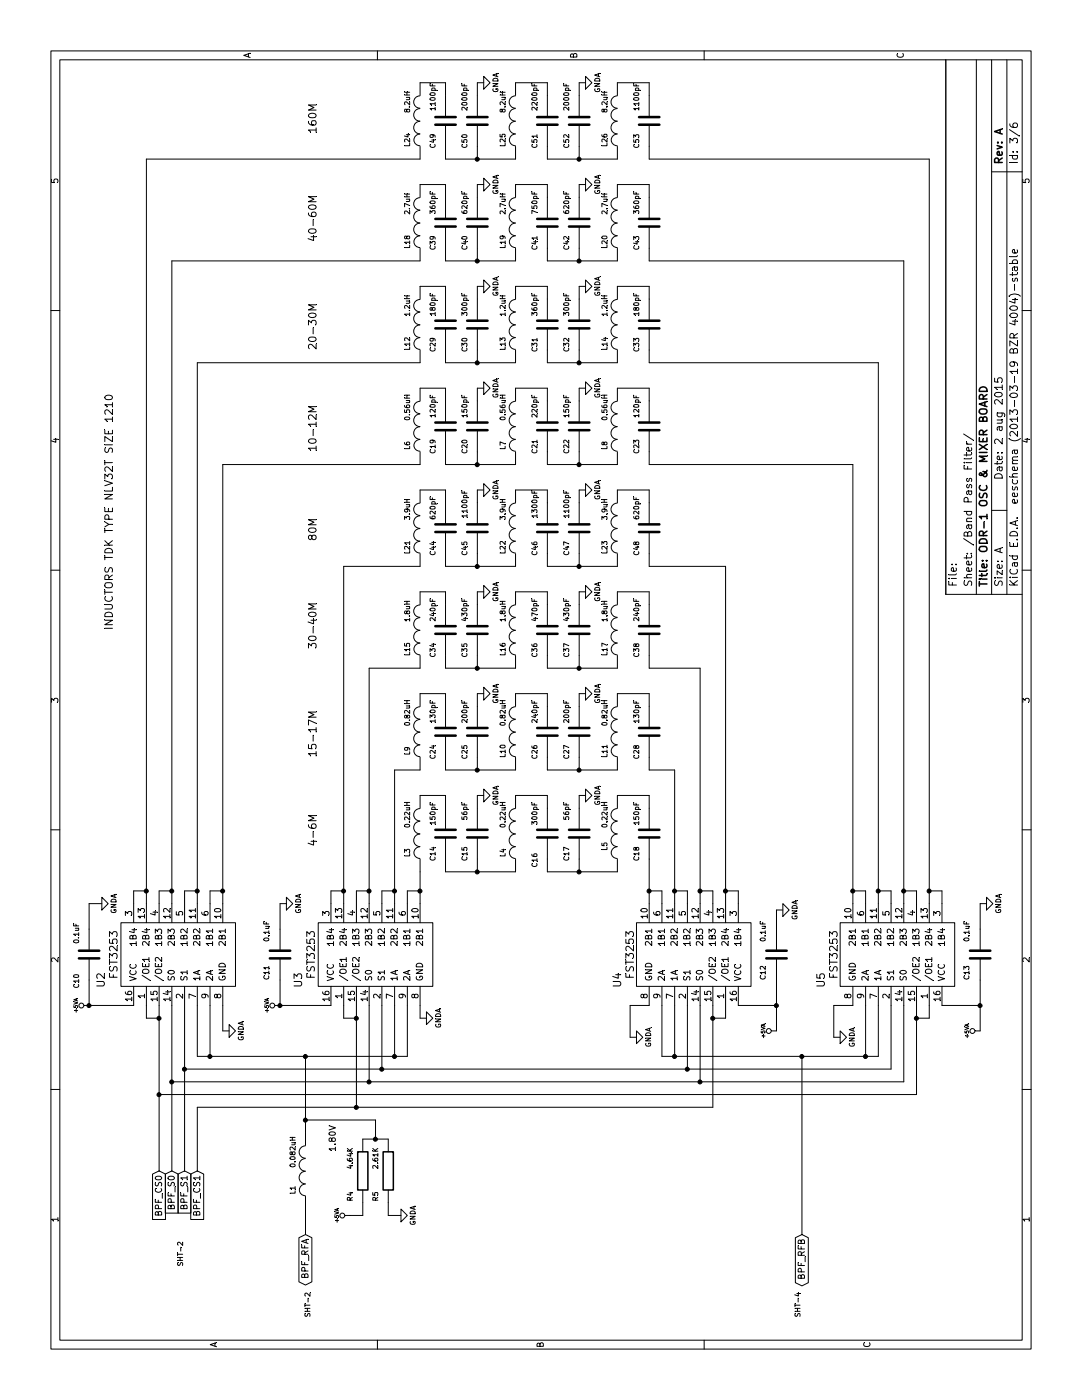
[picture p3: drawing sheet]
EESchema Schematic File Version 2  date 8/2/2015 7:43:02 AM
LIBS:power
LIBS:device
LIBS:transistors
LIBS:conn
LIBS:linear
LIBS:regul
LIBS:74xx
LIBS:cmos4000
LIBS:adc-dac
LIBS:memory
LIBS:xilinx
LIBS:microcontrollers
LIBS:dsp
LIBS:microchip
LIBS:analog_switches
LIBS:motorola
LIBS:texas
LIBS:intel
LIBS:audio
LIBS:interface
LIBS:digital-audio
LIBS:philips
LIBS:display
LIBS:cypress
LIBS:siliconi
LIBS:opto
LIBS:atmel
LIBS:contrib
LIBS:valves
LIBS:OSC_Mixer_Board-cache
EELAYER 27 0
EELAYER END
$Descr A 11000 8500
encoding utf-8
Sheet 3 6
Title "ODR-1 OSC & MIXER BOARD"
Date "2 aug 2015"
Rev "A"
Comp ""
Comment1 ""
Comment2 ""
Comment3 ""
Comment4 ""
$EndDescr
$Comp
L C C19
U 1 1
P 7650 3500
F 0 "C19" V 7750 3600 40  0000 L CNN
F 1 "120pF" V 7750 3250 40  0000 L CNN
F 2 "~" H 7688 3350 30  0000 C CNN
F 3 "~" H 7650 3500 60  0000 C CNN
	1    7650 3500
	0    -1   -1   0   
$EndComp
$Comp
L INDUCTOR L7
U 1 1
P 7650 4050
F 0 "L7" V 7750 4200 40  0000 C CNN
F 1 "0.56uH" V 7750 3900 40  0000 C CNN
F 2 "~" H 7650 4050 60  0000 C CNN
F 3 "~" H 7650 4050 60  0000 C CNN
	1    7650 4050
	0    -1   -1   0   
$EndComp
$Comp
L INDUCTOR L8
U 1 1
P 7650 4850
F 0 "L8" V 7750 5000 40  0000 C CNN
F 1 "0.56uH" V 7750 4700 40  0000 C CNN
F 2 "~" H 7650 4850 60  0000 C CNN
F 3 "~" H 7650 4850 60  0000 C CNN
	1    7650 4850
	0    -1   -1   0   
$EndComp
$Comp
L C C21
U 1 1
P 7650 4300
F 0 "C21" V 7750 4400 40  0000 L CNN
F 1 "220pF" V 7750 4050 40  0000 L CNN
F 2 "~" H 7688 4150 30  0000 C CNN
F 3 "~" H 7650 4300 60  0000 C CNN
	1    7650 4300
	0    -1   -1   0   
$EndComp
$Comp
L GNDA #PWR021
U 1 1
P 7950 3800
F 0 "#PWR021" H 7950 3800 40  0001 C CNN
F 1 "GNDA" H 7950 3700 40  0000 C CNN
F 2 "" H 7950 3800 60  0000 C CNN
F 3 "" H 7950 3800 60  0000 C CNN
	1    7950 3800
	1    0    0    -1  
$EndComp
$Comp
L C C22
U 1 1
P 7650 4550
F 0 "C22" V 7750 4650 40  0000 L CNN
F 1 "150pF" V 7750 4300 40  0000 L CNN
F 2 "~" H 7688 4400 30  0000 C CNN
F 3 "~" H 7650 4550 60  0000 C CNN
	1    7650 4550
	0    -1   -1   0   
$EndComp
$Comp
L INDUCTOR L6
U 1 1
P 7650 3300
F 0 "L6" V 7750 3450 40  0000 C CNN
F 1 "0.56uH" V 7750 3150 40  0000 C CNN
F 2 "~" H 7650 3300 60  0000 C CNN
F 3 "~" H 7650 3300 60  0000 C CNN
	1    7650 3300
	0    -1   -1   0   
$EndComp
$Comp
L C C20
U 1 1
P 7650 3750
F 0 "C20" V 7750 3850 40  0000 L CNN
F 1 "150pF" V 7750 3500 40  0000 L CNN
F 2 "~" H 7688 3600 30  0000 C CNN
F 3 "~" H 7650 3750 60  0000 C CNN
	1    7650 3750
	0    -1   -1   0   
$EndComp
Text Notes 4350 2500 0    60   ~ 0
4-6M
Text Notes 7450 2500 0    60   ~ 0
10-12M
Text Notes 5050 2500 0    60   ~ 0
15-17M
Text Notes 8250 2500 0    60   ~ 0
20-30M
Text Notes 9100 2500 0    60   ~ 0
40-60M
Text Notes 6750 2500 0    60   ~ 0
80M
Text Notes 9950 2500 0    60   ~ 0
160M
$Comp
L FST3253-1 U2
U 1 1
P 3500 1350
F 0 "U2" H 3300 1900 60  0000 C CNN
F 1 "FST3253" H 3500 1800 60  0000 C CNN
F 2 "" H 3400 1200 60  0000 C CNN
F 3 "" H 3400 1200 60  0000 C CNN
	1    3500 1350
	1    0    0    -1  
$EndComp
$Comp
L FST3253-1 U3
U 1 1
P 3500 2900
F 0 "U3" H 3300 3450 60  0000 C CNN
F 1 "FST3253" H 3500 3350 60  0000 C CNN
F 2 "" H 3400 2750 60  0000 C CNN
F 3 "" H 3400 2750 60  0000 C CNN
	1    3500 2900
	1    0    0    -1  
$EndComp
Wire Wire Line
	3900 3000 4000 3000
Wire Wire Line
	4000 3000 4000 3100
Connection ~ 4000 3100
Wire Wire Line
	3900 2800 4000 2800
Wire Wire Line
	4000 2800 4000 2900
Wire Wire Line
	3900 2900 5750 2900
Connection ~ 4000 2900
Wire Wire Line
	3900 2600 4000 2600
Wire Wire Line
	4000 2600 4000 2700
Wire Wire Line
	3900 2700 6550 2700
Connection ~ 4000 2700
Wire Wire Line
	3900 1650 4000 1650
Wire Wire Line
	4000 1650 4000 1750
Wire Wire Line
	3900 1750 7350 1750
Connection ~ 4000 1750
Wire Wire Line
	3900 1450 4000 1450
Wire Wire Line
	4000 1450 4000 1550
Wire Wire Line
	3900 1550 8150 1550
Connection ~ 4000 1550
Wire Wire Line
	3900 1250 4000 1250
Wire Wire Line
	4000 1250 4000 1350
Wire Wire Line
	3900 1350 8950 1350
Connection ~ 4000 1350
Wire Wire Line
	3900 1050 4000 1050
Wire Wire Line
	4000 1050 4000 1150
Wire Wire Line
	3900 1150 9750 1150
Connection ~ 4000 1150
$Comp
L FST3253-1 U5
U 1 1
P 3500 7100
F 0 "U5" H 3300 6450 60  0000 C CNN
F 1 "FST3253" H 3500 6550 60  0000 C CNN
F 2 "" H 3400 6950 60  0000 C CNN
F 3 "" H 3400 6950 60  0000 C CNN
	1    3500 7100
	1    0    0    1   
$EndComp
Wire Wire Line
	3900 3200 4000 3200
Wire Wire Line
	3900 3300 4150 3300
Connection ~ 4000 3300
$Comp
L GNDA #PWR022
U 1 1
P 2850 5000
F 0 "#PWR022" H 2850 5000 40  0001 C CNN
F 1 "GNDA" H 2850 4900 40  0000 C CNN
F 2 "" H 2850 5000 60  0000 C CNN
F 3 "" H 2850 5000 60  0000 C CNN
	1    2850 5000
	1    0    0    -1  
$EndComp
$Comp
L GNDA #PWR023
U 1 1
P 3000 3350
F 0 "#PWR023" H 3000 3350 40  0001 C CNN
F 1 "GNDA" H 3000 3250 40  0000 C CNN
F 2 "" H 3000 3350 60  0000 C CNN
F 3 "" H 3000 3350 60  0000 C CNN
	1    3000 3350
	1    0    0    -1  
$EndComp
Wire Wire Line
	1800 1250 3100 1250
Wire Wire Line
	3000 1250 3000 1150
Wire Wire Line
	3000 1150 3100 1150
Wire Wire Line
	2700 1550 3100 1550
Wire Wire Line
	2700 1650 3100 1650
Wire Wire Line
	2700 1550 2700 3200
Connection ~ 2700 1650
Connection ~ 2700 2400
$Comp
L C C11
U 1 1
P 3500 2200
F 0 "C11" V 3400 2000 40  0000 L CNN
F 1 "0.1uF" V 3400 2300 40  0000 L CNN
F 2 "~" H 3538 2050 30  0000 C CNN
F 3 "~" H 3500 2200 60  0000 C CNN
	1    3500 2200
	0    1    1    0   
$EndComp
$Comp
L GNDA #PWR024
U 1 1
P 3900 2250
F 0 "#PWR024" H 3900 2250 40  0001 C CNN
F 1 "GNDA" H 3900 2150 40  0000 C CNN
F 2 "" H 3900 2250 60  0000 C CNN
F 3 "" H 3900 2250 60  0000 C CNN
	1    3900 2250
	1    0    0    -1  
$EndComp
$Comp
L C C10
U 1 1
P 3500 700
F 0 "C10" V 3600 850 40  0000 L CNN
F 1 "0.1uF" V 3600 450 40  0000 L CNN
F 2 "~" H 3538 550 30  0000 C CNN
F 3 "~" H 3500 700 60  0000 C CNN
	1    3500 700 
	0    -1   -1   0   
$EndComp
$Comp
L GNDA #PWR025
U 1 1
P 3900 800
F 0 "#PWR025" H 3900 800 40  0001 C CNN
F 1 "GNDA" H 3900 700 40  0000 C CNN
F 2 "" H 3900 800 60  0000 C CNN
F 3 "" H 3900 800 60  0000 C CNN
	1    3900 800 
	1    0    0    -1  
$EndComp
Wire Wire Line
	1800 1450 3100 1450
Wire Wire Line
	1800 1350 3100 1350
Connection ~ 3000 1250
$Comp
L C C12
U 1 1
P 3500 6100
F 0 "C12" V 3400 5900 40  0000 L CNN
F 1 "0.1uF" V 3400 6200 40  0000 L CNN
F 2 "~" H 3538 5950 30  0000 C CNN
F 3 "~" H 3500 6100 60  0000 C CNN
	1    3500 6100
	0    1    1    0   
$EndComp
$Comp
L GNDA #PWR026
U 1 1
P 3850 6150
F 0 "#PWR026" H 3850 6150 40  0001 C CNN
F 1 "GNDA" H 3850 6050 40  0000 C CNN
F 2 "" H 3850 6150 60  0000 C CNN
F 3 "" H 3850 6150 60  0000 C CNN
	1    3850 6150
	1    0    0    -1  
$EndComp
Wire Wire Line
	3700 2200 3900 2200
Wire Wire Line
	3900 2200 3900 2250
Wire Wire Line
	3700 6100 3850 6100
Wire Wire Line
	3850 6100 3850 6150
Text Notes 5900 2500 0    60   ~ 0
30-40M
Text GLabel 1300 2400 0    50   BiDi ~ 0
BPF_RFA
Text GLabel 1300 6300 0    50   BiDi ~ 0
BPF_RFB
$Comp
L C C13
U 1 1
P 3500 7700
F 0 "C13" V 3400 7500 40  0000 L CNN
F 1 "0.1uF" V 3400 7800 40  0000 L CNN
F 2 "~" H 3538 7550 30  0000 C CNN
F 3 "~" H 3500 7700 60  0000 C CNN
	1    3500 7700
	0    1    1    0   
$EndComp
$Comp
L GNDA #PWR027
U 1 1
P 3900 7750
F 0 "#PWR027" H 3900 7750 40  0001 C CNN
F 1 "GNDA" H 3900 7650 40  0000 C CNN
F 2 "" H 3900 7750 60  0000 C CNN
F 3 "" H 3900 7750 60  0000 C CNN
	1    3900 7750
	1    0    0    -1  
$EndComp
Wire Wire Line
	3700 7700 3900 7700
Wire Wire Line
	3900 7700 3900 7750
Text GLabel 1800 1250 0    50   Input ~ 0
BPF_CS0
Text GLabel 1800 1550 0    50   Input ~ 0
BPF_CS1
Text GLabel 1800 1350 0    50   Input ~ 0
BPF_S0
Text GLabel 1800 1450 0    50   Input ~ 0
BPF_S1
$Comp
L +5VA #PWR028
U 1 1
P 3100 700
F 0 "#PWR028" H 3100 830 20  0001 C CNN
F 1 "+5VA" H 3100 800 30  0000 C CNN
F 2 "~" H 3100 700 60  0000 C CNN
F 3 "~" H 3100 700 60  0000 C CNN
	1    3100 700 
	1    0    0    -1  
$EndComp
$Comp
L +5VA #PWR029
U 1 1
P 3100 2200
F 0 "#PWR029" H 3100 2330 20  0001 C CNN
F 1 "+5VA" H 3100 2300 30  0000 C CNN
F 2 "~" H 3100 2200 60  0000 C CNN
F 3 "~" H 3100 2200 60  0000 C CNN
	1    3100 2200
	1    0    0    -1  
$EndComp
Wire Wire Line
	7950 3300 7950 3500
Wire Wire Line
	7950 3500 7850 3500
Wire Wire Line
	7450 3500 7350 3500
Wire Wire Line
	7350 3500 7350 4050
Wire Wire Line
	7450 3750 7350 3750
Connection ~ 7350 3750
Wire Wire Line
	7950 4050 7950 4300
Wire Wire Line
	7950 4300 7850 4300
$Comp
L C C23
U 1 1
P 7650 5100
F 0 "C23" V 7750 5200 40  0000 L CNN
F 1 "120pF" V 7750 4850 40  0000 L CNN
F 2 "~" H 7688 4950 30  0000 C CNN
F 3 "~" H 7650 5100 60  0000 C CNN
	1    7650 5100
	0    -1   -1   0   
$EndComp
Wire Wire Line
	7450 4300 7350 4300
Wire Wire Line
	7350 4300 7350 4850
Wire Wire Line
	7450 4550 7350 4550
Connection ~ 7350 4550
Wire Wire Line
	7950 4850 7950 5100
Wire Wire Line
	7950 5100 7850 5100
Wire Wire Line
	7450 5100 7350 5100
Wire Wire Line
	7350 1750 7350 3300
Wire Wire Line
	7950 3800 7950 3750
Wire Wire Line
	7950 3750 7850 3750
$Comp
L GNDA #PWR030
U 1 1
P 7950 4600
F 0 "#PWR030" H 7950 4600 40  0001 C CNN
F 1 "GNDA" H 7950 4500 40  0000 C CNN
F 2 "" H 7950 4600 60  0000 C CNN
F 3 "" H 7950 4600 60  0000 C CNN
	1    7950 4600
	1    0    0    -1  
$EndComp
Wire Wire Line
	7850 4550 7950 4550
Wire Wire Line
	7950 4550 7950 4600
$Comp
L C C24
U 1 1
P 5250 3500
F 0 "C24" V 5350 3600 40  0000 L CNN
F 1 "130pF" V 5350 3250 40  0000 L CNN
F 2 "~" H 5288 3350 30  0000 C CNN
F 3 "~" H 5250 3500 60  0000 C CNN
	1    5250 3500
	0    -1   -1   0   
$EndComp
$Comp
L INDUCTOR L10
U 1 1
P 5250 4050
F 0 "L10" V 5350 4200 40  0000 C CNN
F 1 "0.82uH" V 5350 3900 40  0000 C CNN
F 2 "~" H 5250 4050 60  0000 C CNN
F 3 "~" H 5250 4050 60  0000 C CNN
	1    5250 4050
	0    -1   -1   0   
$EndComp
$Comp
L INDUCTOR L11
U 1 1
P 5250 4850
F 0 "L11" V 5350 5000 40  0000 C CNN
F 1 "0.82uH" V 5350 4700 40  0000 C CNN
F 2 "~" H 5250 4850 60  0000 C CNN
F 3 "~" H 5250 4850 60  0000 C CNN
	1    5250 4850
	0    -1   -1   0   
$EndComp
$Comp
L C C26
U 1 1
P 5250 4300
F 0 "C26" V 5350 4400 40  0000 L CNN
F 1 "240pF" V 5350 4050 40  0000 L CNN
F 2 "~" H 5288 4150 30  0000 C CNN
F 3 "~" H 5250 4300 60  0000 C CNN
	1    5250 4300
	0    -1   -1   0   
$EndComp
$Comp
L GNDA #PWR031
U 1 1
P 5550 3800
F 0 "#PWR031" H 5550 3800 40  0001 C CNN
F 1 "GNDA" H 5550 3700 40  0000 C CNN
F 2 "" H 5550 3800 60  0000 C CNN
F 3 "" H 5550 3800 60  0000 C CNN
	1    5550 3800
	1    0    0    -1  
$EndComp
$Comp
L C C27
U 1 1
P 5250 4550
F 0 "C27" V 5350 4650 40  0000 L CNN
F 1 "200pF" V 5350 4300 40  0000 L CNN
F 2 "~" H 5288 4400 30  0000 C CNN
F 3 "~" H 5250 4550 60  0000 C CNN
	1    5250 4550
	0    -1   -1   0   
$EndComp
$Comp
L INDUCTOR L9
U 1 1
P 5250 3300
F 0 "L9" V 5350 3450 40  0000 C CNN
F 1 "0.82uH" V 5350 3150 40  0000 C CNN
F 2 "~" H 5250 3300 60  0000 C CNN
F 3 "~" H 5250 3300 60  0000 C CNN
	1    5250 3300
	0    -1   -1   0   
$EndComp
$Comp
L C C25
U 1 1
P 5250 3750
F 0 "C25" V 5350 3850 40  0000 L CNN
F 1 "200pF" V 5350 3500 40  0000 L CNN
F 2 "~" H 5288 3600 30  0000 C CNN
F 3 "~" H 5250 3750 60  0000 C CNN
	1    5250 3750
	0    -1   -1   0   
$EndComp
Wire Wire Line
	5550 3300 5550 3500
Wire Wire Line
	5550 3500 5450 3500
Wire Wire Line
	5050 3500 4950 3500
Wire Wire Line
	4950 3500 4950 4050
Wire Wire Line
	5050 3750 4950 3750
Connection ~ 4950 3750
Wire Wire Line
	5550 4050 5550 4300
Wire Wire Line
	5550 4300 5450 4300
$Comp
L C C28
U 1 1
P 5250 5100
F 0 "C28" V 5350 5200 40  0000 L CNN
F 1 "130pF" V 5350 4850 40  0000 L CNN
F 2 "~" H 5288 4950 30  0000 C CNN
F 3 "~" H 5250 5100 60  0000 C CNN
	1    5250 5100
	0    -1   -1   0   
$EndComp
Wire Wire Line
	5050 4300 4950 4300
Wire Wire Line
	4950 4300 4950 4850
Wire Wire Line
	5050 4550 4950 4550
Connection ~ 4950 4550
Wire Wire Line
	5550 4850 5550 5100
Wire Wire Line
	5550 5100 5450 5100
Wire Wire Line
	5050 5100 4950 5100
Wire Wire Line
	5550 3800 5550 3750
Wire Wire Line
	5550 3750 5450 3750
$Comp
L GNDA #PWR032
U 1 1
P 5550 4600
F 0 "#PWR032" H 5550 4600 40  0001 C CNN
F 1 "GNDA" H 5550 4500 40  0000 C CNN
F 2 "" H 5550 4600 60  0000 C CNN
F 3 "" H 5550 4600 60  0000 C CNN
	1    5550 4600
	1    0    0    -1  
$EndComp
Wire Wire Line
	5450 4550 5550 4550
Wire Wire Line
	5550 4550 5550 4600
$Comp
L C C29
U 1 1
P 8450 3500
F 0 "C29" V 8550 3600 40  0000 L CNN
F 1 "180pF" V 8550 3250 40  0000 L CNN
F 2 "~" H 8488 3350 30  0000 C CNN
F 3 "~" H 8450 3500 60  0000 C CNN
	1    8450 3500
	0    -1   -1   0   
$EndComp
$Comp
L INDUCTOR L13
U 1 1
P 8450 4050
F 0 "L13" V 8550 4200 40  0000 C CNN
F 1 "1.2uH" V 8550 3900 40  0000 C CNN
F 2 "~" H 8450 4050 60  0000 C CNN
F 3 "~" H 8450 4050 60  0000 C CNN
	1    8450 4050
	0    -1   -1   0   
$EndComp
$Comp
L INDUCTOR L14
U 1 1
P 8450 4850
F 0 "L14" V 8550 5000 40  0000 C CNN
F 1 "1.2uH" V 8550 4700 40  0000 C CNN
F 2 "~" H 8450 4850 60  0000 C CNN
F 3 "~" H 8450 4850 60  0000 C CNN
	1    8450 4850
	0    -1   -1   0   
$EndComp
$Comp
L C C31
U 1 1
P 8450 4300
F 0 "C31" V 8550 4400 40  0000 L CNN
F 1 "360pF" V 8550 4050 40  0000 L CNN
F 2 "~" H 8488 4150 30  0000 C CNN
F 3 "~" H 8450 4300 60  0000 C CNN
	1    8450 4300
	0    -1   -1   0   
$EndComp
$Comp
L GNDA #PWR033
U 1 1
P 8750 3800
F 0 "#PWR033" H 8750 3800 40  0001 C CNN
F 1 "GNDA" H 8750 3700 40  0000 C CNN
F 2 "" H 8750 3800 60  0000 C CNN
F 3 "" H 8750 3800 60  0000 C CNN
	1    8750 3800
	1    0    0    -1  
$EndComp
$Comp
L C C32
U 1 1
P 8450 4550
F 0 "C32" V 8550 4650 40  0000 L CNN
F 1 "300pF" V 8550 4300 40  0000 L CNN
F 2 "~" H 8488 4400 30  0000 C CNN
F 3 "~" H 8450 4550 60  0000 C CNN
	1    8450 4550
	0    -1   -1   0   
$EndComp
$Comp
L INDUCTOR L12
U 1 1
P 8450 3300
F 0 "L12" V 8550 3450 40  0000 C CNN
F 1 "1.2uH" V 8550 3150 40  0000 C CNN
F 2 "~" H 8450 3300 60  0000 C CNN
F 3 "~" H 8450 3300 60  0000 C CNN
	1    8450 3300
	0    -1   -1   0   
$EndComp
$Comp
L C C30
U 1 1
P 8450 3750
F 0 "C30" V 8550 3850 40  0000 L CNN
F 1 "300pF" V 8550 3500 40  0000 L CNN
F 2 "~" H 8488 3600 30  0000 C CNN
F 3 "~" H 8450 3750 60  0000 C CNN
	1    8450 3750
	0    -1   -1   0   
$EndComp
Wire Wire Line
	8750 3300 8750 3500
Wire Wire Line
	8750 3500 8650 3500
Wire Wire Line
	8250 3500 8150 3500
Wire Wire Line
	8150 3500 8150 4050
Wire Wire Line
	8250 3750 8150 3750
Connection ~ 8150 3750
Wire Wire Line
	8750 4050 8750 4300
Wire Wire Line
	8750 4300 8650 4300
$Comp
L C C33
U 1 1
P 8450 5100
F 0 "C33" V 8550 5200 40  0000 L CNN
F 1 "180pF" V 8550 4850 40  0000 L CNN
F 2 "~" H 8488 4950 30  0000 C CNN
F 3 "~" H 8450 5100 60  0000 C CNN
	1    8450 5100
	0    -1   -1   0   
$EndComp
Wire Wire Line
	8250 4300 8150 4300
Wire Wire Line
	8150 4300 8150 4850
Wire Wire Line
	8250 4550 8150 4550
Connection ~ 8150 4550
Wire Wire Line
	8750 4850 8750 5100
Wire Wire Line
	8750 5100 8650 5100
Wire Wire Line
	8250 5100 8150 5100
Wire Wire Line
	8750 3800 8750 3750
Wire Wire Line
	8750 3750 8650 3750
$Comp
L GNDA #PWR034
U 1 1
P 8750 4600
F 0 "#PWR034" H 8750 4600 40  0001 C CNN
F 1 "GNDA" H 8750 4500 40  0000 C CNN
F 2 "" H 8750 4600 60  0000 C CNN
F 3 "" H 8750 4600 60  0000 C CNN
	1    8750 4600
	1    0    0    -1  
$EndComp
Wire Wire Line
	8650 4550 8750 4550
Wire Wire Line
	8750 4550 8750 4600
$Comp
L C C34
U 1 1
P 6050 3500
F 0 "C34" V 6150 3600 40  0000 L CNN
F 1 "240pF" V 6150 3250 40  0000 L CNN
F 2 "~" H 6088 3350 30  0000 C CNN
F 3 "~" H 6050 3500 60  0000 C CNN
	1    6050 3500
	0    -1   -1   0   
$EndComp
$Comp
L INDUCTOR L16
U 1 1
P 6050 4050
F 0 "L16" V 6150 4200 40  0000 C CNN
F 1 "1.8uH" V 6150 3900 40  0000 C CNN
F 2 "~" H 6050 4050 60  0000 C CNN
F 3 "~" H 6050 4050 60  0000 C CNN
	1    6050 4050
	0    -1   -1   0   
$EndComp
$Comp
L INDUCTOR L17
U 1 1
P 6050 4850
F 0 "L17" V 6150 5000 40  0000 C CNN
F 1 "1.8uH" V 6150 4700 40  0000 C CNN
F 2 "~" H 6050 4850 60  0000 C CNN
F 3 "~" H 6050 4850 60  0000 C CNN
	1    6050 4850
	0    -1   -1   0   
$EndComp
$Comp
L C C36
U 1 1
P 6050 4300
F 0 "C36" V 6150 4400 40  0000 L CNN
F 1 "470pF" V 6150 4050 40  0000 L CNN
F 2 "~" H 6088 4150 30  0000 C CNN
F 3 "~" H 6050 4300 60  0000 C CNN
	1    6050 4300
	0    -1   -1   0   
$EndComp
$Comp
L GNDA #PWR035
U 1 1
P 6350 3800
F 0 "#PWR035" H 6350 3800 40  0001 C CNN
F 1 "GNDA" H 6350 3700 40  0000 C CNN
F 2 "" H 6350 3800 60  0000 C CNN
F 3 "" H 6350 3800 60  0000 C CNN
	1    6350 3800
	1    0    0    -1  
$EndComp
$Comp
L C C37
U 1 1
P 6050 4550
F 0 "C37" V 6150 4650 40  0000 L CNN
F 1 "430pF" V 6150 4300 40  0000 L CNN
F 2 "~" H 6088 4400 30  0000 C CNN
F 3 "~" H 6050 4550 60  0000 C CNN
	1    6050 4550
	0    -1   -1   0   
$EndComp
$Comp
L INDUCTOR L15
U 1 1
P 6050 3300
F 0 "L15" V 6150 3450 40  0000 C CNN
F 1 "1.8uH" V 6150 3150 40  0000 C CNN
F 2 "~" H 6050 3300 60  0000 C CNN
F 3 "~" H 6050 3300 60  0000 C CNN
	1    6050 3300
	0    -1   -1   0   
$EndComp
$Comp
L C C35
U 1 1
P 6050 3750
F 0 "C35" V 6150 3850 40  0000 L CNN
F 1 "430pF" V 6150 3500 40  0000 L CNN
F 2 "~" H 6088 3600 30  0000 C CNN
F 3 "~" H 6050 3750 60  0000 C CNN
	1    6050 3750
	0    -1   -1   0   
$EndComp
Wire Wire Line
	6350 3300 6350 3500
Wire Wire Line
	6350 3500 6250 3500
Wire Wire Line
	5850 3500 5750 3500
Wire Wire Line
	5750 3500 5750 4050
Wire Wire Line
	5850 3750 5750 3750
Connection ~ 5750 3750
Wire Wire Line
	6350 4050 6350 4300
Wire Wire Line
	6350 4300 6250 4300
$Comp
L C C38
U 1 1
P 6050 5100
F 0 "C38" V 6150 5200 40  0000 L CNN
F 1 "240pF" V 6150 4850 40  0000 L CNN
F 2 "~" H 6088 4950 30  0000 C CNN
F 3 "~" H 6050 5100 60  0000 C CNN
	1    6050 5100
	0    -1   -1   0   
$EndComp
Wire Wire Line
	5850 4300 5750 4300
Wire Wire Line
	5750 4300 5750 4850
Wire Wire Line
	5850 4550 5750 4550
Connection ~ 5750 4550
Wire Wire Line
	6350 4850 6350 5100
Wire Wire Line
	6350 5100 6250 5100
Wire Wire Line
	5850 5100 5750 5100
Wire Wire Line
	6350 3800 6350 3750
Wire Wire Line
	6350 3750 6250 3750
$Comp
L GNDA #PWR036
U 1 1
P 6350 4600
F 0 "#PWR036" H 6350 4600 40  0001 C CNN
F 1 "GNDA" H 6350 4500 40  0000 C CNN
F 2 "" H 6350 4600 60  0000 C CNN
F 3 "" H 6350 4600 60  0000 C CNN
	1    6350 4600
	1    0    0    -1  
$EndComp
Wire Wire Line
	6250 4550 6350 4550
Wire Wire Line
	6350 4550 6350 4600
$Comp
L C C39
U 1 1
P 9250 3500
F 0 "C39" V 9350 3600 40  0000 L CNN
F 1 "360pF" V 9350 3250 40  0000 L CNN
F 2 "~" H 9288 3350 30  0000 C CNN
F 3 "~" H 9250 3500 60  0000 C CNN
	1    9250 3500
	0    -1   -1   0   
$EndComp
$Comp
L INDUCTOR L19
U 1 1
P 9250 4050
F 0 "L19" V 9350 4200 40  0000 C CNN
F 1 "2.7uH" V 9350 3900 40  0000 C CNN
F 2 "~" H 9250 4050 60  0000 C CNN
F 3 "~" H 9250 4050 60  0000 C CNN
	1    9250 4050
	0    -1   -1   0   
$EndComp
$Comp
L INDUCTOR L20
U 1 1
P 9250 4850
F 0 "L20" V 9350 5000 40  0000 C CNN
F 1 "2.7uH" V 9350 4700 40  0000 C CNN
F 2 "~" H 9250 4850 60  0000 C CNN
F 3 "~" H 9250 4850 60  0000 C CNN
	1    9250 4850
	0    -1   -1   0   
$EndComp
$Comp
L C C41
U 1 1
P 9250 4300
F 0 "C41" V 9350 4400 40  0000 L CNN
F 1 "750pF" V 9350 4050 40  0000 L CNN
F 2 "~" H 9288 4150 30  0000 C CNN
F 3 "~" H 9250 4300 60  0000 C CNN
	1    9250 4300
	0    -1   -1   0   
$EndComp
$Comp
L GNDA #PWR037
U 1 1
P 9550 3800
F 0 "#PWR037" H 9550 3800 40  0001 C CNN
F 1 "GNDA" H 9550 3700 40  0000 C CNN
F 2 "" H 9550 3800 60  0000 C CNN
F 3 "" H 9550 3800 60  0000 C CNN
	1    9550 3800
	1    0    0    -1  
$EndComp
$Comp
L C C42
U 1 1
P 9250 4550
F 0 "C42" V 9350 4650 40  0000 L CNN
F 1 "620pF" V 9350 4300 40  0000 L CNN
F 2 "~" H 9288 4400 30  0000 C CNN
F 3 "~" H 9250 4550 60  0000 C CNN
	1    9250 4550
	0    -1   -1   0   
$EndComp
$Comp
L INDUCTOR L18
U 1 1
P 9250 3300
F 0 "L18" V 9350 3450 40  0000 C CNN
F 1 "2.7uH" V 9350 3150 40  0000 C CNN
F 2 "~" H 9250 3300 60  0000 C CNN
F 3 "~" H 9250 3300 60  0000 C CNN
	1    9250 3300
	0    -1   -1   0   
$EndComp
$Comp
L C C40
U 1 1
P 9250 3750
F 0 "C40" V 9350 3850 40  0000 L CNN
F 1 "620pF" V 9350 3500 40  0000 L CNN
F 2 "~" H 9288 3600 30  0000 C CNN
F 3 "~" H 9250 3750 60  0000 C CNN
	1    9250 3750
	0    -1   -1   0   
$EndComp
Wire Wire Line
	9550 3300 9550 3500
Wire Wire Line
	9550 3500 9450 3500
Wire Wire Line
	9050 3500 8950 3500
Wire Wire Line
	8950 3500 8950 4050
Wire Wire Line
	9050 3750 8950 3750
Connection ~ 8950 3750
Wire Wire Line
	9550 4050 9550 4300
Wire Wire Line
	9550 4300 9450 4300
$Comp
L C C43
U 1 1
P 9250 5100
F 0 "C43" V 9350 5200 40  0000 L CNN
F 1 "360pF" V 9350 4850 40  0000 L CNN
F 2 "~" H 9288 4950 30  0000 C CNN
F 3 "~" H 9250 5100 60  0000 C CNN
	1    9250 5100
	0    -1   -1   0   
$EndComp
Wire Wire Line
	9050 4300 8950 4300
Wire Wire Line
	8950 4300 8950 4850
Wire Wire Line
	9050 4550 8950 4550
Connection ~ 8950 4550
Wire Wire Line
	9550 4850 9550 5100
Wire Wire Line
	9550 5100 9450 5100
Wire Wire Line
	9050 5100 8950 5100
Wire Wire Line
	9550 3800 9550 3750
Wire Wire Line
	9550 3750 9450 3750
$Comp
L GNDA #PWR038
U 1 1
P 9550 4600
F 0 "#PWR038" H 9550 4600 40  0001 C CNN
F 1 "GNDA" H 9550 4500 40  0000 C CNN
F 2 "" H 9550 4600 60  0000 C CNN
F 3 "" H 9550 4600 60  0000 C CNN
	1    9550 4600
	1    0    0    -1  
$EndComp
Wire Wire Line
	9450 4550 9550 4550
Wire Wire Line
	9550 4550 9550 4600
$Comp
L C C44
U 1 1
P 6850 3500
F 0 "C44" V 6950 3600 40  0000 L CNN
F 1 "620pF" V 6950 3250 40  0000 L CNN
F 2 "~" H 6888 3350 30  0000 C CNN
F 3 "~" H 6850 3500 60  0000 C CNN
	1    6850 3500
	0    -1   -1   0   
$EndComp
$Comp
L INDUCTOR L22
U 1 1
P 6850 4050
F 0 "L22" V 6950 4200 40  0000 C CNN
F 1 "3.9uH" V 6950 3900 40  0000 C CNN
F 2 "~" H 6850 4050 60  0000 C CNN
F 3 "~" H 6850 4050 60  0000 C CNN
	1    6850 4050
	0    -1   -1   0   
$EndComp
$Comp
L INDUCTOR L23
U 1 1
P 6850 4850
F 0 "L23" V 6950 5000 40  0000 C CNN
F 1 "3.9uH" V 6950 4700 40  0000 C CNN
F 2 "~" H 6850 4850 60  0000 C CNN
F 3 "~" H 6850 4850 60  0000 C CNN
	1    6850 4850
	0    -1   -1   0   
$EndComp
$Comp
L C C46
U 1 1
P 6850 4300
F 0 "C46" V 6950 4400 40  0000 L CNN
F 1 "1300pF" V 6950 4000 40  0000 L CNN
F 2 "~" H 6888 4150 30  0000 C CNN
F 3 "~" H 6850 4300 60  0000 C CNN
	1    6850 4300
	0    -1   -1   0   
$EndComp
$Comp
L GNDA #PWR039
U 1 1
P 7150 3800
F 0 "#PWR039" H 7150 3800 40  0001 C CNN
F 1 "GNDA" H 7150 3700 40  0000 C CNN
F 2 "" H 7150 3800 60  0000 C CNN
F 3 "" H 7150 3800 60  0000 C CNN
	1    7150 3800
	1    0    0    -1  
$EndComp
$Comp
L C C47
U 1 1
P 6850 4550
F 0 "C47" V 6950 4650 40  0000 L CNN
F 1 "1100pF" V 6950 4250 40  0000 L CNN
F 2 "~" H 6888 4400 30  0000 C CNN
F 3 "~" H 6850 4550 60  0000 C CNN
	1    6850 4550
	0    -1   -1   0   
$EndComp
$Comp
L INDUCTOR L21
U 1 1
P 6850 3300
F 0 "L21" V 6950 3450 40  0000 C CNN
F 1 "3.9uH" V 6950 3150 40  0000 C CNN
F 2 "~" H 6850 3300 60  0000 C CNN
F 3 "~" H 6850 3300 60  0000 C CNN
	1    6850 3300
	0    -1   -1   0   
$EndComp
$Comp
L C C45
U 1 1
P 6850 3750
F 0 "C45" V 6950 3850 40  0000 L CNN
F 1 "1100pF" V 6950 3450 40  0000 L CNN
F 2 "~" H 6888 3600 30  0000 C CNN
F 3 "~" H 6850 3750 60  0000 C CNN
	1    6850 3750
	0    -1   -1   0   
$EndComp
Wire Wire Line
	7150 3300 7150 3500
Wire Wire Line
	7150 3500 7050 3500
Wire Wire Line
	6650 3500 6550 3500
Wire Wire Line
	6550 3500 6550 4050
Wire Wire Line
	6650 3750 6550 3750
Connection ~ 6550 3750
Wire Wire Line
	7150 4050 7150 4300
Wire Wire Line
	7150 4300 7050 4300
$Comp
L C C48
U 1 1
P 6850 5100
F 0 "C48" V 6950 5200 40  0000 L CNN
F 1 "620pF" V 6950 4850 40  0000 L CNN
F 2 "~" H 6888 4950 30  0000 C CNN
F 3 "~" H 6850 5100 60  0000 C CNN
	1    6850 5100
	0    -1   -1   0   
$EndComp
Wire Wire Line
	6650 4300 6550 4300
Wire Wire Line
	6550 4300 6550 4850
Wire Wire Line
	6650 4550 6550 4550
Connection ~ 6550 4550
Wire Wire Line
	7150 4850 7150 5100
Wire Wire Line
	7150 5100 7050 5100
Wire Wire Line
	6650 5100 6550 5100
Wire Wire Line
	7150 3800 7150 3750
Wire Wire Line
	7150 3750 7050 3750
$Comp
L GNDA #PWR040
U 1 1
P 7150 4600
F 0 "#PWR040" H 7150 4600 40  0001 C CNN
F 1 "GNDA" H 7150 4500 40  0000 C CNN
F 2 "" H 7150 4600 60  0000 C CNN
F 3 "" H 7150 4600 60  0000 C CNN
	1    7150 4600
	1    0    0    -1  
$EndComp
Wire Wire Line
	7050 4550 7150 4550
Wire Wire Line
	7150 4550 7150 4600
$Comp
L C C49
U 1 1
P 10050 3500
F 0 "C49" V 10150 3600 40  0000 L CNN
F 1 "1100pF" V 10150 3200 40  0000 L CNN
F 2 "~" H 10088 3350 30  0000 C CNN
F 3 "~" H 10050 3500 60  0000 C CNN
	1    10050 3500
	0    -1   -1   0   
$EndComp
$Comp
L INDUCTOR L25
U 1 1
P 10050 4050
F 0 "L25" V 10150 4200 40  0000 C CNN
F 1 "8.2uH" V 10150 3900 40  0000 C CNN
F 2 "~" H 10050 4050 60  0000 C CNN
F 3 "~" H 10050 4050 60  0000 C CNN
	1    10050 4050
	0    -1   -1   0   
$EndComp
$Comp
L INDUCTOR L26
U 1 1
P 10050 4850
F 0 "L26" V 10150 5000 40  0000 C CNN
F 1 "8.2uH" V 10150 4700 40  0000 C CNN
F 2 "~" H 10050 4850 60  0000 C CNN
F 3 "~" H 10050 4850 60  0000 C CNN
	1    10050 4850
	0    -1   -1   0   
$EndComp
$Comp
L C C51
U 1 1
P 10050 4300
F 0 "C51" V 10150 4400 40  0000 L CNN
F 1 "2200pF" V 10150 4000 40  0000 L CNN
F 2 "~" H 10088 4150 30  0000 C CNN
F 3 "~" H 10050 4300 60  0000 C CNN
	1    10050 4300
	0    -1   -1   0   
$EndComp
$Comp
L GNDA #PWR041
U 1 1
P 10350 3800
F 0 "#PWR041" H 10350 3800 40  0001 C CNN
F 1 "GNDA" H 10350 3700 40  0000 C CNN
F 2 "" H 10350 3800 60  0000 C CNN
F 3 "" H 10350 3800 60  0000 C CNN
	1    10350 3800
	1    0    0    -1  
$EndComp
$Comp
L C C52
U 1 1
P 10050 4550
F 0 "C52" V 10150 4650 40  0000 L CNN
F 1 "2000pF" V 10150 4250 40  0000 L CNN
F 2 "~" H 10088 4400 30  0000 C CNN
F 3 "~" H 10050 4550 60  0000 C CNN
	1    10050 4550
	0    -1   -1   0   
$EndComp
$Comp
L INDUCTOR L24
U 1 1
P 10050 3300
F 0 "L24" V 10150 3450 40  0000 C CNN
F 1 "8.2uH" V 10150 3150 40  0000 C CNN
F 2 "~" H 10050 3300 60  0000 C CNN
F 3 "~" H 10050 3300 60  0000 C CNN
	1    10050 3300
	0    -1   -1   0   
$EndComp
$Comp
L C C50
U 1 1
P 10050 3750
F 0 "C50" V 10150 3850 40  0000 L CNN
F 1 "2000pF" V 10150 3450 40  0000 L CNN
F 2 "~" H 10088 3600 30  0000 C CNN
F 3 "~" H 10050 3750 60  0000 C CNN
	1    10050 3750
	0    -1   -1   0   
$EndComp
Wire Wire Line
	10350 3300 10350 3500
Wire Wire Line
	10350 3500 10250 3500
Wire Wire Line
	9850 3500 9750 3500
Wire Wire Line
	9750 3500 9750 4050
Wire Wire Line
	9850 3750 9750 3750
Connection ~ 9750 3750
Wire Wire Line
	10350 4050 10350 4300
Wire Wire Line
	10350 4300 10250 4300
$Comp
L C C53
U 1 1
P 10050 5100
F 0 "C53" V 10150 5200 40  0000 L CNN
F 1 "1100pF" V 10150 4800 40  0000 L CNN
F 2 "~" H 10088 4950 30  0000 C CNN
F 3 "~" H 10050 5100 60  0000 C CNN
	1    10050 5100
	0    -1   -1   0   
$EndComp
Wire Wire Line
	9850 4300 9750 4300
Wire Wire Line
	9750 4300 9750 4850
Wire Wire Line
	9850 4550 9750 4550
Connection ~ 9750 4550
Wire Wire Line
	10350 4850 10350 5100
Wire Wire Line
	10350 5100 10250 5100
Wire Wire Line
	9850 5100 9750 5100
Wire Wire Line
	9750 1150 9750 3300
Wire Wire Line
	10350 3800 10350 3750
Wire Wire Line
	10350 3750 10250 3750
$Comp
L GNDA #PWR042
U 1 1
P 10350 4600
F 0 "#PWR042" H 10350 4600 40  0001 C CNN
F 1 "GNDA" H 10350 4500 40  0000 C CNN
F 2 "" H 10350 4600 60  0000 C CNN
F 3 "" H 10350 4600 60  0000 C CNN
	1    10350 4600
	1    0    0    -1  
$EndComp
Wire Wire Line
	10250 4550 10350 4550
Wire Wire Line
	10350 4550 10350 4600
$Comp
L C C14
U 1 1
P 4450 3500
F 0 "C14" V 4550 3600 40  0000 L CNN
F 1 "150pF" V 4550 3250 40  0000 L CNN
F 2 "~" H 4488 3350 30  0000 C CNN
F 3 "~" H 4450 3500 60  0000 C CNN
	1    4450 3500
	0    -1   -1   0   
$EndComp
$Comp
L INDUCTOR L4
U 1 1
P 4450 4050
F 0 "L4" V 4550 4200 40  0000 C CNN
F 1 "0.22uH" V 4550 3900 40  0000 C CNN
F 2 "~" H 4450 4050 60  0000 C CNN
F 3 "~" H 4450 4050 60  0000 C CNN
	1    4450 4050
	0    -1   -1   0   
$EndComp
$Comp
L INDUCTOR L5
U 1 1
P 4450 4850
F 0 "L5" V 4550 4950 40  0000 C CNN
F 1 "0.22uH" V 4550 4700 40  0000 C CNN
F 2 "~" H 4450 4850 60  0000 C CNN
F 3 "~" H 4450 4850 60  0000 C CNN
	1    4450 4850
	0    -1   -1   0   
$EndComp
$Comp
L C C16
U 1 1
P 4450 4300
F 0 "C16" V 4550 4450 40  0000 L CNN
F 1 "300pF" V 4550 4050 40  0000 L CNN
F 2 "~" H 4488 4150 30  0000 C CNN
F 3 "~" H 4450 4300 60  0000 C CNN
	1    4450 4300
	0    -1   -1   0   
$EndComp
$Comp
L GNDA #PWR043
U 1 1
P 4750 3800
F 0 "#PWR043" H 4750 3800 40  0001 C CNN
F 1 "GNDA" H 4750 3700 40  0000 C CNN
F 2 "" H 4750 3800 60  0000 C CNN
F 3 "" H 4750 3800 60  0000 C CNN
	1    4750 3800
	1    0    0    -1  
$EndComp
$Comp
L C C17
U 1 1
P 4450 4550
F 0 "C17" V 4550 4650 40  0000 L CNN
F 1 "56pF" V 4550 4300 40  0000 L CNN
F 2 "~" H 4488 4400 30  0000 C CNN
F 3 "~" H 4450 4550 60  0000 C CNN
	1    4450 4550
	0    -1   -1   0   
$EndComp
$Comp
L INDUCTOR L3
U 1 1
P 4450 3300
F 0 "L3" V 4550 3450 40  0000 C CNN
F 1 "0.22uH" V 4550 3150 40  0000 C CNN
F 2 "~" H 4450 3300 60  0000 C CNN
F 3 "~" H 4450 3300 60  0000 C CNN
	1    4450 3300
	0    -1   -1   0   
$EndComp
$Comp
L C C15
U 1 1
P 4450 3750
F 0 "C15" V 4550 3850 40  0000 L CNN
F 1 "56pF" V 4550 3500 40  0000 L CNN
F 2 "~" H 4488 3600 30  0000 C CNN
F 3 "~" H 4450 3750 60  0000 C CNN
	1    4450 3750
	0    -1   -1   0   
$EndComp
Wire Wire Line
	4750 3300 4750 3500
Wire Wire Line
	4750 3500 4650 3500
Wire Wire Line
	4250 3500 4150 3500
Wire Wire Line
	4150 3500 4150 4050
Wire Wire Line
	4250 3750 4150 3750
Connection ~ 4150 3750
Wire Wire Line
	4750 4050 4750 4300
Wire Wire Line
	4750 4300 4650 4300
$Comp
L C C18
U 1 1
P 4450 5100
F 0 "C18" V 4550 5200 40  0000 L CNN
F 1 "150pF" V 4550 4850 40  0000 L CNN
F 2 "~" H 4488 4950 30  0000 C CNN
F 3 "~" H 4450 5100 60  0000 C CNN
	1    4450 5100
	0    -1   -1   0   
$EndComp
Wire Wire Line
	4250 4300 4150 4300
Wire Wire Line
	4150 4300 4150 4850
Wire Wire Line
	4250 4550 4150 4550
Connection ~ 4150 4550
Wire Wire Line
	4750 4850 4750 5100
Wire Wire Line
	4750 5100 4650 5100
Wire Wire Line
	3900 5100 4250 5100
Wire Wire Line
	4750 3800 4750 3750
Wire Wire Line
	4750 3750 4650 3750
$Comp
L GNDA #PWR044
U 1 1
P 4750 4600
F 0 "#PWR044" H 4750 4600 40  0001 C CNN
F 1 "GNDA" H 4750 4500 40  0000 C CNN
F 2 "" H 4750 4600 60  0000 C CNN
F 3 "" H 4750 4600 60  0000 C CNN
	1    4750 4600
	1    0    0    -1  
$EndComp
Wire Wire Line
	4650 4550 4750 4550
Wire Wire Line
	4750 4550 4750 4600
Wire Wire Line
	4000 3200 4000 3300
$Comp
L FST3253-1 U4
U 1 1
P 3500 5500
F 0 "U4" H 3300 4850 60  0000 C CNN
F 1 "FST3253" H 3500 4950 60  0000 C CNN
F 2 "" H 3400 5350 60  0000 C CNN
F 3 "" H 3400 5350 60  0000 C CNN
	1    3500 5500
	1    0    0    1   
$EndComp
Wire Wire Line
	3900 5200 4000 5200
Wire Wire Line
	4000 5200 4000 5100
Connection ~ 4000 5100
Wire Wire Line
	7350 5100 7350 6700
Wire Wire Line
	5750 5500 3900 5500
Wire Wire Line
	6550 5700 3900 5700
Wire Wire Line
	7350 6700 3900 6700
Wire Wire Line
	8150 6900 3900 6900
Wire Wire Line
	8950 7100 3900 7100
Wire Wire Line
	9750 5100 9750 7300
Wire Wire Line
	9750 7300 3900 7300
Wire Wire Line
	3900 7400 4000 7400
Wire Wire Line
	4000 7400 4000 7300
Connection ~ 4000 7300
Wire Wire Line
	3900 7200 4000 7200
Wire Wire Line
	4000 7200 4000 7100
Connection ~ 4000 7100
Wire Wire Line
	3900 7000 4000 7000
Wire Wire Line
	4000 7000 4000 6900
Connection ~ 4000 6900
Wire Wire Line
	3900 6800 4000 6800
Wire Wire Line
	4000 6800 4000 6700
Connection ~ 4000 6700
Wire Wire Line
	3900 5800 4000 5800
Wire Wire Line
	4000 5800 4000 5700
Connection ~ 4000 5700
Wire Wire Line
	3900 5600 4000 5600
Wire Wire Line
	4000 5600 4000 5500
Connection ~ 4000 5500
Wire Wire Line
	3900 5400 4000 5400
Wire Wire Line
	4000 5400 4000 5300
Connection ~ 4000 5300
$Comp
L INDUCTOR L1
U 1 1
P 1800 2400
F 0 "L1" V 1900 2550 40  0000 C CNN
F 1 "0.082uH" V 1900 2250 40  0000 C CNN
F 2 "~" H 1800 2400 60  0000 C CNN
F 3 "~" H 1800 2400 60  0000 C CNN
	1    1800 2400
	0    -1   -1   0   
$EndComp
Wire Wire Line
	2100 2400 2700 2400
$Comp
L R R4
U 1 1
P 1800 2850
F 0 "R4" V 1900 3050 40  0000 C CNN
F 1 "4.64K" V 1900 2750 40  0000 C CNN
F 2 "~" V 1730 2850 30  0000 C CNN
F 3 "~" H 1800 2850 30  0000 C CNN
	1    1800 2850
	0    -1   -1   0   
$EndComp
$Comp
L GNDA #PWR045
U 1 1
P 1450 3150
F 0 "#PWR045" H 1450 3150 40  0001 C CNN
F 1 "GNDA" H 1450 3050 40  0000 C CNN
F 2 "" H 1450 3150 60  0000 C CNN
F 3 "" H 1450 3150 60  0000 C CNN
	1    1450 3150
	1    0    0    -1  
$EndComp
$Comp
L +5VA #PWR046
U 1 1
P 1450 2750
F 0 "#PWR046" H 1450 2880 20  0001 C CNN
F 1 "+5VA" H 1450 2850 30  0000 C CNN
F 2 "~" H 1450 2750 60  0000 C CNN
F 3 "~" H 1450 2750 60  0000 C CNN
	1    1450 2750
	1    0    0    -1  
$EndComp
Wire Wire Line
	1300 6300 2700 6300
$Comp
L R R5
U 1 1
P 1800 3050
F 0 "R5" V 1900 3250 40  0000 C CNN
F 1 "2.61K" V 1900 2950 40  0000 C CNN
F 2 "~" V 1730 3050 30  0000 C CNN
F 3 "~" H 1800 3050 30  0000 C CNN
	1    1800 3050
	0    -1   -1   0   
$EndComp
Text Notes 1950 2650 0    50   ~ 0
1.80V
Wire Wire Line
	2050 2850 2050 3050
Wire Wire Line
	1550 2850 1450 2850
Wire Wire Line
	1450 2850 1450 2750
Wire Wire Line
	1550 3050 1450 3050
Wire Wire Line
	1450 3050 1450 3150
Wire Wire Line
	2200 2400 2200 2950
Wire Wire Line
	2200 2950 2050 2950
Connection ~ 2050 2950
Connection ~ 2200 2400
Wire Wire Line
	1500 2400 1300 2400
Text Notes 650  2450 0    40   ~ 0
SHT-2
Text Notes 1050 1450 0    40   ~ 0
SHT-2
Text Notes 650  6300 0    40   ~ 0
SHT-4
Text Notes 6050 900  0    60   ~ 0
INDUCTORS TDK TYPE NLV32T SIZE 1210
Wire Wire Line
	3100 3300 3000 3300
Wire Wire Line
	3000 3300 3000 3350
Wire Wire Line
	3100 2200 3300 2200
Wire Wire Line
	3100 2600 3100 2200
Connection ~ 3100 2200
Wire Wire Line
	2900 6100 3300 6100
$Comp
L +5VA #PWR047
U 1 1
P 2900 6100
F 0 "#PWR047" H 2900 6230 20  0001 C CNN
F 1 "+5VA" H 2900 6200 30  0000 C CNN
F 2 "~" H 2900 6100 60  0000 C CNN
F 3 "~" H 2900 6100 60  0000 C CNN
	1    2900 6100
	1    0    0    -1  
$EndComp
Connection ~ 3100 6100
$Comp
L +5VA #PWR048
U 1 1
P 2900 7700
F 0 "#PWR048" H 2900 7830 20  0001 C CNN
F 1 "+5VA" H 2900 7800 30  0000 C CNN
F 2 "~" H 2900 7700 60  0000 C CNN
F 3 "~" H 2900 7700 60  0000 C CNN
	1    2900 7700
	1    0    0    -1  
$EndComp
Wire Wire Line
	2900 7700 3300 7700
Connection ~ 3100 7700
$Comp
L GNDA #PWR049
U 1 1
P 2850 6600
F 0 "#PWR049" H 2850 6600 40  0001 C CNN
F 1 "GNDA" H 2850 6500 40  0000 C CNN
F 2 "" H 2850 6600 60  0000 C CNN
F 3 "" H 2850 6600 60  0000 C CNN
	1    2850 6600
	1    0    0    -1  
$EndComp
$Comp
L GNDA #PWR050
U 1 1
P 2900 1800
F 0 "#PWR050" H 2900 1800 40  0001 C CNN
F 1 "GNDA" H 2900 1700 40  0000 C CNN
F 2 "" H 2900 1800 60  0000 C CNN
F 3 "" H 2900 1800 60  0000 C CNN
	1    2900 1800
	1    0    0    -1  
$EndComp
Wire Wire Line
	3100 1750 2900 1750
Wire Wire Line
	2900 1750 2900 1800
Wire Wire Line
	2700 3100 3100 3100
Wire Wire Line
	2700 3200 3100 3200
Connection ~ 2700 3100
Wire Wire Line
	3100 2700 3000 2700
Wire Wire Line
	3000 2700 3000 2800
Connection ~ 3000 2800
Wire Wire Line
	3900 800  3900 700 
Wire Wire Line
	3900 700  3700 700 
Wire Wire Line
	3300 700  3100 700 
Wire Wire Line
	3100 700  3100 1050
Connection ~ 3100 700 
Wire Wire Line
	3100 6100 3100 5800
Wire Wire Line
	3100 7700 3100 7400
Wire Wire Line
	3100 7300 3000 7300
Wire Wire Line
	3000 7300 3000 7200
Wire Wire Line
	2400 7200 3100 7200
Wire Wire Line
	3100 5700 3000 5700
Wire Wire Line
	3000 5700 3000 5600
Wire Wire Line
	2300 5600 3100 5600
Wire Wire Line
	3100 5100 3100 4950
Wire Wire Line
	3100 4950 2850 4950
Wire Wire Line
	2850 4950 2850 5000
Wire Wire Line
	3100 6700 3100 6550
Wire Wire Line
	3100 6550 2850 6550
Wire Wire Line
	2850 6550 2850 6600
Wire Wire Line
	3100 5200 2700 5200
Wire Wire Line
	2700 5200 2700 6900
Wire Wire Line
	3100 5300 2700 5300
Connection ~ 2700 5300
Wire Wire Line
	2700 6800 3100 6800
Connection ~ 2700 6300
Wire Wire Line
	2700 6900 3100 6900
Connection ~ 2700 6800
Wire Wire Line
	3100 7000 2600 7000
Wire Wire Line
	2600 7000 2600 1450
Connection ~ 2600 1450
Wire Wire Line
	3100 7100 2500 7100
Wire Wire Line
	2500 7100 2500 1350
Connection ~ 2500 1350
Wire Wire Line
	2400 7200 2400 1250
Connection ~ 2400 1250
Connection ~ 3000 7200
Wire Wire Line
	3100 2800 2300 2800
Wire Wire Line
	2300 1550 2300 5600
Wire Wire Line
	2300 1550 1800 1550
Connection ~ 3000 5600
Connection ~ 2300 2800
Wire Wire Line
	3100 2900 2500 2900
Connection ~ 2500 2900
Wire Wire Line
	3100 3000 2600 3000
Connection ~ 2600 3000
Wire Wire Line
	3100 5500 2500 5500
Connection ~ 2500 5500
Wire Wire Line
	3100 5400 2600 5400
Connection ~ 2600 5400
Wire Wire Line
	4950 3300 4950 3100
Wire Wire Line
	4950 3100 3900 3100
Wire Wire Line
	4950 5100 4950 5300
Wire Wire Line
	4950 5300 3900 5300
Wire Wire Line
	8150 1550 8150 3300
Wire Wire Line
	8150 5100 8150 6900
Wire Wire Line
	5750 2900 5750 3300
Wire Wire Line
	5750 5100 5750 5500
Wire Wire Line
	6550 2700 6550 3300
Wire Wire Line
	6550 5100 6550 5700
Wire Wire Line
	8950 1350 8950 3300
Wire Wire Line
	8950 5100 8950 7100
$EndSCHEMATC
